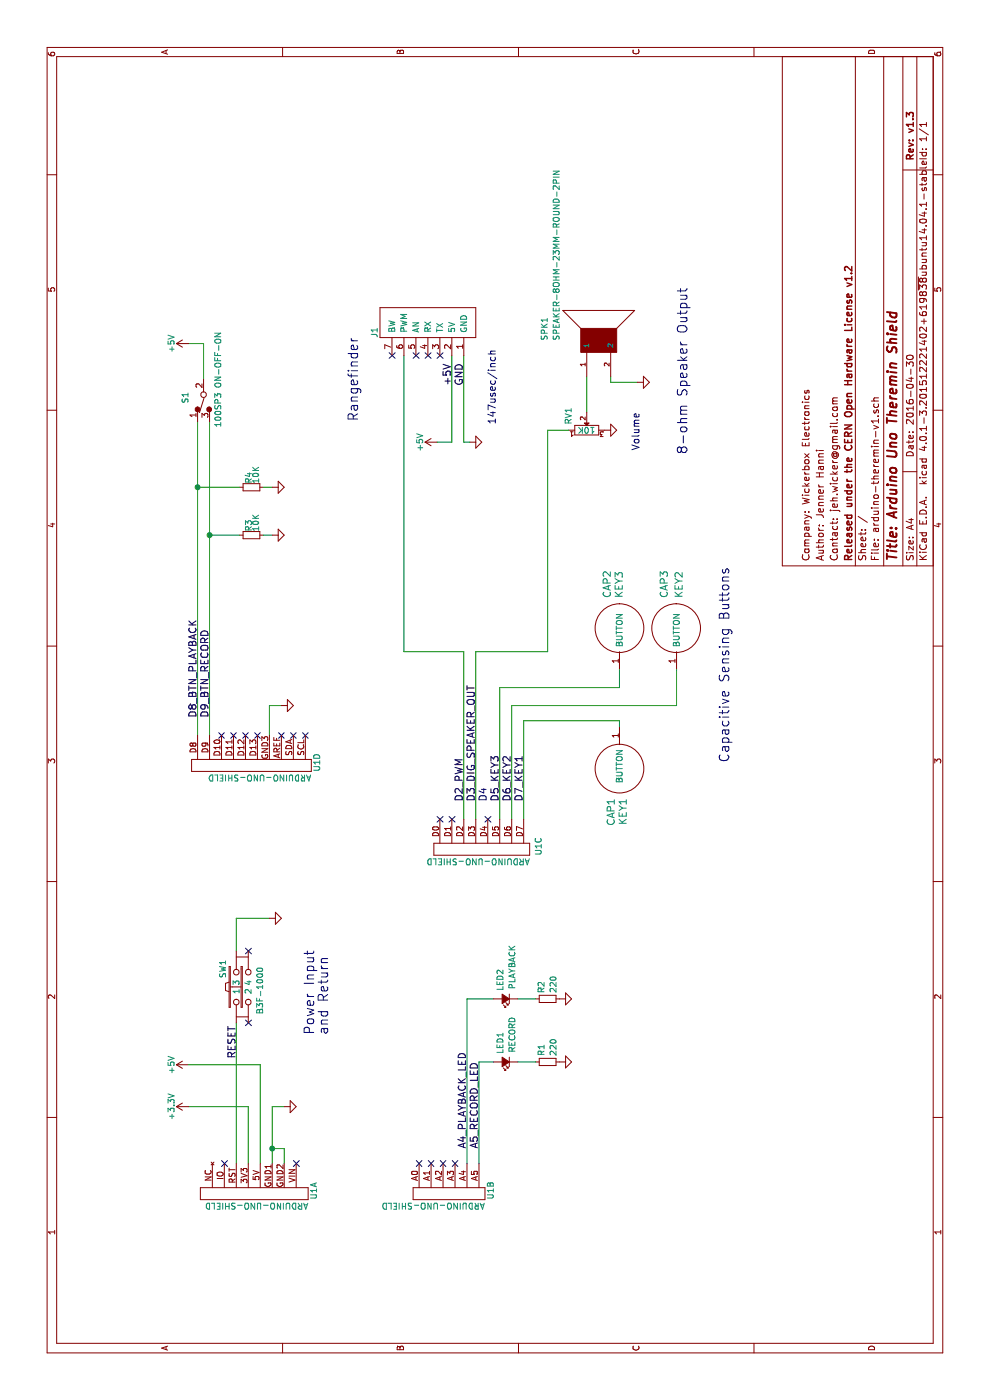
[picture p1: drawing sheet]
EESchema Schematic File Version 2
LIBS:wickerlib
LIBS:arduino-theremin-v1-cache
EELAYER 25 0
EELAYER END
$Descr A4 11693 8268
encoding utf-8
Sheet 1 1
Title "Arduino Uno Theremin Shield"
Date "2016-04-30"
Rev "v1.3"
Comp "Released under the CERN Open Hardware License v1.2"
Comment1 "Contact: jeh.wicker@gmail.com"
Comment2 "Author: Jenner Hanni"
Comment3 "Company: Wickerbox Electronics"
Comment4 ""
$EndDescr
Text Label 3125 1975 2    60   ~ 0
RESET
Text Label 5000 4375 0    60   ~ 0
D7_KEY1
Text Label 5000 4275 0    60   ~ 0
D6_KEY2
Text Label 5700 1750 0    60   ~ 0
D9_BTN_RECORD
Text Label 5700 1650 0    60   ~ 0
D8_BTN_PLAYBACK
Text Label 5000 4175 0    60   ~ 0
D5_KEY3
Text Label 8475 3775 0    60   ~ 0
+5V
Text Label 8475 3875 0    60   ~ 0
GND
$Comp
L CAPSENSE_CIRCLE CAP2
U 1 1
P 6450 5175
F 0 "CAP2" H 6700 5275 60  0000 L CNN
F 1 "KEY3" H 6700 5175 60  0000 L CNN
F 2 "Wickerlib:CAPSENSE-CIRCLE-D10" H 6450 5175 60  0001 C CNN
F 3 "" H 6450 5175 60  0000 C CNN
	1    6450 5175
	1    0    0    -1  
$EndComp
$Comp
L CAPSENSE_CIRCLE CAP3
U 1 1
P 6450 5650
F 0 "CAP3" H 6700 5750 60  0000 L CNN
F 1 "KEY2" H 6700 5625 60  0000 L CNN
F 2 "Wickerlib:CAPSENSE-CIRCLE-D10" H 6450 5650 60  0001 C CNN
F 3 "" H 6450 5650 60  0000 C CNN
	1    6450 5650
	1    0    0    -1  
$EndComp
Text Notes 8150 4150 0    60   ~ 0
147usec/inch
$Comp
L GND #PWR01
U 1 1
P 2450 2375
F 0 "#PWR01" H 2450 2375 30  0001 C CNN
F 1 "GND" H 2450 2305 30  0001 C CNN
F 2 "" H 2450 2375 60  0000 C CNN
F 3 "" H 2450 2375 60  0000 C CNN
	1    2450 2375
	-1   0    0    -1  
$EndComp
$Comp
L CAPSENSE_CIRCLE CAP1
U 1 1
P 5275 5175
F 0 "CAP1" H 5525 5100 60  0000 L CNN
F 1 "KEY1" H 5525 5200 60  0000 L CNN
F 2 "Wickerlib:CAPSENSE-CIRCLE-D10" H 5275 5175 60  0001 C CNN
F 3 "" H 5275 5175 60  0000 C CNN
	1    5275 5175
	-1   0    0    1   
$EndComp
$Comp
L RES-10K-5%-1/4W-TH-CFMINI R3
U 1 1
P 7225 2100
F 0 "R3" H 7255 2120 50  0000 L CNN
F 1 "10K" H 7255 2060 50  0000 L CNN
F 2 "Wickerlib:Resistor_Horizontal_RM7mm" H 7225 2100 50  0001 C CNN
F 3 "" H 7225 2100 50  0000 C CNN
	1    7225 2100
	1    0    0    -1  
$EndComp
$Comp
L RES-10K-5%-1/4W-TH-CFMINI R4
U 1 1
P 7625 2100
F 0 "R4" H 7655 2120 50  0000 L CNN
F 1 "10K" H 7655 2060 50  0000 L CNN
F 2 "Wickerlib:Resistor_Horizontal_RM7mm" H 7625 2100 50  0001 C CNN
F 3 "" H 7625 2100 50  0000 C CNN
	1    7625 2100
	1    0    0    -1  
$EndComp
NoConn ~ 1975 1875
NoConn ~ 1975 2475
NoConn ~ 1975 3700
NoConn ~ 1975 3800
NoConn ~ 1975 3600
NoConn ~ 8725 3275
NoConn ~ 4850 4075
NoConn ~ 8725 3475
NoConn ~ 8725 3575
NoConn ~ 8725 3675
Text Notes 5325 6100 0    79   ~ 0
Capacitive Sensing Buttons
Text Notes 8175 3000 0    79   ~ 0
Rangefinder
Text Notes 3050 2750 0    79   ~ 0
Power Input\nand Return
Text Label 2100 3900 0    60   ~ 0
A4_PLAYBACK_LED
Text Label 2100 4000 0    60   ~ 0
A5_RECORD_LED
Text Notes 5000 4075 0    60   ~ 0
D4\n
Text Label 5000 3875 0    60   ~ 0
D2_PWM
Text Label 5000 3975 0    60   ~ 0
D3_DIG_SPEAKER_OUT
Text Notes 7900 5750 0    79   ~ 0
8-ohm Speaker Output
Text Notes 8250 5350 2    59   ~ 0
Volume\n
NoConn ~ 1975 3500
NoConn ~ 4850 3775
NoConn ~ 4850 3675
NoConn ~ 5550 2350
NoConn ~ 5550 2450
NoConn ~ 5550 2550
NoConn ~ 5550 1850
NoConn ~ 5550 1950
NoConn ~ 5550 2050
NoConn ~ 5550 2150
NoConn ~ 3750 2075
NoConn ~ 3150 2075
$Comp
L +5V #PWR02
U 1 1
P 2800 1575
F 0 "#PWR02" H 2800 1425 50  0001 C CNN
F 1 "+5V" H 2800 1715 50  0000 C CNN
F 2 "" H 2800 1575 50  0000 C CNN
F 3 "" H 2800 1575 50  0000 C CNN
	1    2800 1575
	-1   0    0    -1  
$EndComp
Wire Wire Line
	5550 1750 8175 1750
Wire Wire Line
	5550 1650 8175 1650
Wire Wire Line
	2450 2075 1975 2075
Wire Wire Line
	2800 2175 1975 2175
Wire Wire Line
	1975 1975 3150 1975
Wire Wire Line
	4850 4375 5675 4375
Wire Wire Line
	4850 4275 5800 4275
Wire Wire Line
	4850 4175 5950 4175
Wire Wire Line
	2450 1575 2450 2075
Wire Wire Line
	2800 1575 2800 2175
Wire Wire Line
	1975 2275 2450 2275
Wire Wire Line
	8000 3775 8725 3775
Wire Wire Line
	8000 3875 8725 3875
Wire Wire Line
	8500 5100 8500 5325
Wire Wire Line
	2100 2275 2100 2375
Wire Wire Line
	5675 4375 5675 5175
Wire Wire Line
	5675 5175 5625 5175
Wire Wire Line
	5800 4275 5800 5650
Wire Wire Line
	5800 5650 6100 5650
Wire Wire Line
	6100 5175 5950 5175
Wire Wire Line
	5950 5175 5950 4175
Wire Wire Line
	7625 2200 7625 2275
Wire Wire Line
	7225 2200 7225 2275
Wire Wire Line
	7225 1750 7225 2000
Wire Wire Line
	7625 1650 7625 2000
Connection ~ 7625 1650
Connection ~ 7225 1750
Wire Wire Line
	8825 1700 8825 1575
Wire Wire Line
	2100 2375 1975 2375
Wire Wire Line
	2450 2275 2450 2375
Connection ~ 2100 2275
Wire Wire Line
	1975 3900 3350 3900
Wire Wire Line
	3350 3900 3350 4125
Wire Wire Line
	1975 4000 2825 4000
Wire Wire Line
	2825 4000 2825 4125
Wire Wire Line
	8250 4900 8550 4900
Wire Wire Line
	8550 5100 8500 5100
Wire Wire Line
	8100 4575 8100 4750
Wire Wire Line
	8000 3650 8000 3775
Wire Wire Line
	8000 3875 8000 3925
Wire Wire Line
	5550 2250 5800 2250
Wire Wire Line
	5800 2250 5800 2350
Wire Wire Line
	4850 3875 6250 3875
Wire Wire Line
	8725 3375 6250 3375
Wire Wire Line
	6250 3375 6250 3875
Wire Wire Line
	6250 3975 6250 4575
Wire Wire Line
	6250 4575 8100 4575
Wire Wire Line
	4850 3975 6250 3975
Wire Wire Line
	4025 1975 3750 1975
Wire Wire Line
	4025 1975 4025 2250
Wire Wire Line
	8825 1700 8525 1700
$Comp
L +3.3V #PWR03
U 1 1
P 2450 1575
F 0 "#PWR03" H 2450 1425 50  0001 C CNN
F 1 "+3.3V" H 2450 1715 50  0000 C CNN
F 2 "" H 2450 1575 50  0000 C CNN
F 3 "" H 2450 1575 50  0000 C CNN
	1    2450 1575
	1    0    0    -1  
$EndComp
$Comp
L GND #PWR04
U 1 1
P 4025 2250
F 0 "#PWR04" H 4025 2250 30  0001 C CNN
F 1 "GND" H 4025 2180 30  0001 C CNN
F 2 "" H 4025 2250 60  0000 C CNN
F 3 "" H 4025 2250 60  0000 C CNN
	1    4025 2250
	-1   0    0    -1  
$EndComp
$Comp
L GND #PWR05
U 1 1
P 5800 2350
F 0 "#PWR05" H 5800 2350 30  0001 C CNN
F 1 "GND" H 5800 2280 30  0001 C CNN
F 2 "" H 5800 2350 60  0000 C CNN
F 3 "" H 5800 2350 60  0000 C CNN
	1    5800 2350
	-1   0    0    -1  
$EndComp
$Comp
L GND #PWR06
U 1 1
P 7225 2275
F 0 "#PWR06" H 7225 2275 30  0001 C CNN
F 1 "GND" H 7225 2205 30  0001 C CNN
F 2 "" H 7225 2275 60  0000 C CNN
F 3 "" H 7225 2275 60  0000 C CNN
	1    7225 2275
	-1   0    0    -1  
$EndComp
$Comp
L GND #PWR07
U 1 1
P 7625 2275
F 0 "#PWR07" H 7625 2275 30  0001 C CNN
F 1 "GND" H 7625 2205 30  0001 C CNN
F 2 "" H 7625 2275 60  0000 C CNN
F 3 "" H 7625 2275 60  0000 C CNN
	1    7625 2275
	-1   0    0    -1  
$EndComp
$Comp
L +5V #PWR08
U 1 1
P 8000 3650
F 0 "#PWR08" H 8000 3500 50  0001 C CNN
F 1 "+5V" H 8000 3790 50  0000 C CNN
F 2 "" H 8000 3650 50  0000 C CNN
F 3 "" H 8000 3650 50  0000 C CNN
	1    8000 3650
	-1   0    0    -1  
$EndComp
$Comp
L GND #PWR09
U 1 1
P 8000 3925
F 0 "#PWR09" H 8000 3925 30  0001 C CNN
F 1 "GND" H 8000 3855 30  0001 C CNN
F 2 "" H 8000 3925 60  0000 C CNN
F 3 "" H 8000 3925 60  0000 C CNN
	1    8000 3925
	-1   0    0    -1  
$EndComp
$Comp
L GND #PWR010
U 1 1
P 8100 5050
F 0 "#PWR010" H 8100 5050 30  0001 C CNN
F 1 "GND" H 8100 4980 30  0001 C CNN
F 2 "" H 8100 5050 60  0000 C CNN
F 3 "" H 8100 5050 60  0000 C CNN
	1    8100 5050
	-1   0    0    -1  
$EndComp
$Comp
L GND #PWR011
U 1 1
P 8500 5325
F 0 "#PWR011" H 8500 5325 30  0001 C CNN
F 1 "GND" H 8500 5255 30  0001 C CNN
F 2 "" H 8500 5325 60  0000 C CNN
F 3 "" H 8500 5325 60  0000 C CNN
	1    8500 5325
	-1   0    0    -1  
$EndComp
$Comp
L GND #PWR012
U 1 1
P 2825 4675
F 0 "#PWR012" H 2825 4675 30  0001 C CNN
F 1 "GND" H 2825 4605 30  0001 C CNN
F 2 "" H 2825 4675 60  0000 C CNN
F 3 "" H 2825 4675 60  0000 C CNN
	1    2825 4675
	-1   0    0    -1  
$EndComp
$Comp
L GND #PWR013
U 1 1
P 3350 4675
F 0 "#PWR013" H 3350 4675 30  0001 C CNN
F 1 "GND" H 3350 4605 30  0001 C CNN
F 2 "" H 3350 4675 60  0000 C CNN
F 3 "" H 3350 4675 60  0000 C CNN
	1    3350 4675
	-1   0    0    -1  
$EndComp
$Comp
L ARDUINO-UNO-SHIELD U1
U 2 1
P 1825 3600
F 0 "U1" H 1675 3100 50  0000 L CNN
F 1 "ARDUINO-UNO-SHIELD" V 1625 3150 50  0000 L CNN
F 2 "Wickerlib:ARDU-UNOSHIELD" H 1825 3250 50  0001 C CIN
F 3 "https://www.adafruit.com/products/50" H 1825 3600 5   0001 C CNN
F 4 "ARDU-UNOSHIELD" H 1825 3250 50  0001 C CIN "Package"
F 5 "Arduino" H 1825 3250 50  0001 C CIN "MF_Name"
F 6 "UNO R3" H 1825 3250 50  0001 C CIN "MF_PN"
F 7 "Adafruit" H 1825 3250 50  0001 C CIN "S1_Name"
F 8 "50" H 1825 3250 50  0001 C CIN "S1_PN"
F 9 "ARDUINO UNO R3" H 1825 3250 50  0001 C CIN "Description"
F 10 "Not Verified" H 1825 3250 50  0001 C CIN "Verified"
	2    1825 3600
	1    0    0    -1  
$EndComp
$Comp
L ARDUINO-UNO-SHIELD U1
U 1 1
P 1825 2125
F 0 "U1" H 1675 1625 50  0000 L CNN
F 1 "ARDUINO-UNO-SHIELD" V 1625 1675 50  0000 L CNN
F 2 "Wickerlib:ARDU-UNOSHIELD" H 1825 1775 50  0001 C CIN
F 3 "https://www.adafruit.com/products/50" H 1825 2125 5   0001 C CNN
F 4 "ARDU-UNOSHIELD" H 1825 1775 50  0001 C CIN "Package"
F 5 "Arduino" H 1825 1775 50  0001 C CIN "MF_Name"
F 6 "UNO R3" H 1825 1775 50  0001 C CIN "MF_PN"
F 7 "Adafruit" H 1825 1775 50  0001 C CIN "S1_Name"
F 8 "50" H 1825 1775 50  0001 C CIN "S1_PN"
F 9 "ARDUINO UNO R3" H 1825 1775 50  0001 C CIN "Description"
F 10 "Not Verified" H 1825 1775 50  0001 C CIN "Verified"
	1    1825 2125
	1    0    0    -1  
$EndComp
$Comp
L ARDUINO-UNO-SHIELD U1
U 4 1
P 5400 2150
F 0 "U1" H 5250 1650 50  0000 L CNN
F 1 "ARDUINO-UNO-SHIELD" V 5200 1700 50  0000 L CNN
F 2 "Wickerlib:ARDU-UNOSHIELD" H 5400 1800 50  0001 C CIN
F 3 "https://www.adafruit.com/products/50" H 5400 2150 5   0001 C CNN
F 4 "ARDU-UNOSHIELD" H 5400 1800 50  0001 C CIN "Package"
F 5 "Arduino" H 5400 1800 50  0001 C CIN "MF_Name"
F 6 "UNO R3" H 5400 1800 50  0001 C CIN "MF_PN"
F 7 "Adafruit" H 5400 1800 50  0001 C CIN "S1_Name"
F 8 "50" H 5400 1800 50  0001 C CIN "S1_PN"
F 9 "ARDUINO UNO R3" H 5400 1800 50  0001 C CIN "Description"
F 10 "Not Verified" H 5400 1800 50  0001 C CIN "Verified"
	4    5400 2150
	1    0    0    -1  
$EndComp
$Comp
L ARDUINO-UNO-SHIELD U1
U 3 1
P 4700 3975
F 0 "U1" H 4550 3450 50  0000 L CNN
F 1 "ARDUINO-UNO-SHIELD" V 4500 3525 50  0000 L CNN
F 2 "Wickerlib:ARDU-UNOSHIELD" H 4700 3625 50  0001 C CIN
F 3 "https://www.adafruit.com/products/50" H 4700 3975 5   0001 C CNN
F 4 "ARDU-UNOSHIELD" H 4700 3625 50  0001 C CIN "Package"
F 5 "Arduino" H 4700 3625 50  0001 C CIN "MF_Name"
F 6 "UNO R3" H 4700 3625 50  0001 C CIN "MF_PN"
F 7 "Adafruit" H 4700 3625 50  0001 C CIN "S1_Name"
F 8 "50" H 4700 3625 50  0001 C CIN "S1_PN"
F 9 "ARDUINO UNO R3" H 4700 3625 50  0001 C CIN "Description"
F 10 "Not Verified" H 4700 3625 50  0001 C CIN "Verified"
	3    4700 3975
	1    0    0    -1  
$EndComp
$Comp
L SWITCH-TACT-SPDT-B3F-1000 SW1
U 1 1
P 3450 1975
F 0 "SW1" H 3600 2085 50  0000 C CNN
F 1 "B3F-1000" H 3420 1775 50  0000 C CNN
F 2 "Wickerlib:SW-B3F-10XX" H 3450 1625 50  0001 C CIN
F 3 "http://www.omron.com/ecb/products/pdf/en-b3f.pdf" H 3450 1975 5   0001 C CNN
F 4 "SW-B3F-10XX" H 3450 1625 50  0001 C CIN "Package"
F 5 "Omron" H 3450 1625 50  0001 C CIN "MF_Name"
F 6 "B3F-1000" H 3450 1625 50  0001 C CIN "MF_PN"
F 7 "Digikey" H 3450 1625 50  0001 C CIN "S1_Name"
F 8 "SW400-ND" H 3450 1625 50  0001 C CIN "S1_PN"
F 9 " SWITCH TACTILE SPST-NO 0.05A 24V " H 3450 1625 50  0001 C CIN "Description"
F 10 "Not Verified" H 3450 1625 50  0001 C CIN "Verified"
	1    3450 1975
	1    0    0    -1  
$EndComp
$Comp
L LV-EZ1-RANGEFINDER J1
U 1 1
P 9025 3575
F 0 "J1" H 8875 3125 50  0000 L CNN
F 1 "LV-EZ1-RANGEFINDER" H 8900 4025 50  0001 L CNN
F 2 "Wickerlib:LV_EZ1_Rangefinder" H 9025 3225 50  0001 C CIN
F 3 "" H 9025 3575 5   0001 C CNN
F 4 "LV_EZ1_Rangefinder" H 9025 3225 50  0001 C CIN "Package"
F 5 "Maxbotiz" H 9025 3225 50  0001 C CIN "MF_Name"
F 6 "LV-EZ1" H 9025 3225 50  0001 C CIN "MF_PN"
F 7 "Adafruit" H 9025 3225 50  0001 C CIN "S1_Name"
F 8 "-" H 9025 3225 50  0001 C CIN "S1_PN"
F 9 "LV-EZ1 Rangefinder Breakout Board”" H 9025 3225 50  0001 C CIN "Description"
F 10 "Not Verified" H 9025 3225 50  0001 C CIN "Verified"
	1    9025 3575
	1    0    0    1   
$EndComp
$Comp
L TRIMPOT-10K-3PIN-TH-0.20W-P160KN RV1
U 1 1
P 8100 4900
F 0 "RV1" V 7950 4950 50  0000 L CNN
F 1 "10K" H 8025 4900 50  0000 L CNN
F 2 "Wickerlib:P160-TRIMPOT" H 8100 4550 50  0001 C CIN
F 3 "http://www.bitechnologies.com/pdfs/p160.pdf" H 8100 4900 5   0001 C CNN
F 4 "P160-TRIMPOT" H 8100 4550 50  0001 C CIN "Package"
F 5 "TT Electronics" H 8100 4550 50  0001 C CIN "MF_Name"
F 6 "P160KN-0QC15B10K" H 8100 4550 50  0001 C CIN "MF_PN"
F 7 "Digikey" H 8100 4550 50  0001 C CIN "S1_Name"
F 8 "987-1301-ND" H 8100 4550 50  0001 C CIN "S1_PN"
F 9 "POT 10K OHM 1/5W PLASTIC LINEAR" H 8100 4550 50  0001 C CIN "Description"
F 10 "Not Verified" H 8100 4550 50  0001 C CIN "Verified"
	1    8100 4900
	0    1    1    0   
$EndComp
$Comp
L RES-220-5%-1/4W-TH-CFMINI R1
U 1 1
P 2825 4575
F 0 "R1" H 2875 4625 50  0000 L CNN
F 1 "220" H 2875 4525 50  0000 L CNN
F 2 "Wickerlib:Resistor_Horizontal_RM7mm" H 2825 4225 50  0001 C CIN
F 3 "http://www.seielect.com/catalog/SEI-CF_CFM.pdf" H 2825 4575 5   0001 C CNN
F 4 "Resistor_Horizontal_RM7mm" H 2825 4225 50  0001 C CIN "Package"
F 5 "Stackpole" H 2825 4225 50  0001 C CIN "MF_Name"
F 6 "S220QCT-ND" H 2825 4225 50  0001 C CIN "MF_PN"
F 7 "Digikey" H 2825 4225 50  0001 C CIN "S1_Name"
F 8 "CFM14JT220R" H 2825 4225 50  0001 C CIN "S1_PN"
F 9 "RES 220 OHM 1/4W 5% CF MINI" H 2825 4225 50  0001 C CIN "Description"
F 10 "Not Verified" H 2825 4225 50  0001 C CIN "Verified"
	1    2825 4575
	1    0    0    -1  
$EndComp
$Comp
L RES-220-5%-1/4W-TH-CFMINI R2
U 1 1
P 3350 4575
F 0 "R2" H 3400 4625 50  0000 L CNN
F 1 "220" H 3400 4525 50  0000 L CNN
F 2 "Wickerlib:Resistor_Horizontal_RM7mm" H 3350 4225 50  0001 C CIN
F 3 "http://www.seielect.com/catalog/SEI-CF_CFM.pdf" H 3350 4575 5   0001 C CNN
F 4 "Resistor_Horizontal_RM7mm" H 3350 4225 50  0001 C CIN "Package"
F 5 "Stackpole" H 3350 4225 50  0001 C CIN "MF_Name"
F 6 "S220QCT-ND" H 3350 4225 50  0001 C CIN "MF_PN"
F 7 "Digikey" H 3350 4225 50  0001 C CIN "S1_Name"
F 8 "CFM14JT220R" H 3350 4225 50  0001 C CIN "S1_PN"
F 9 "RES 220 OHM 1/4W 5% CF MINI" H 3350 4225 50  0001 C CIN "Description"
F 10 "Not Verified" H 3350 4225 50  0001 C CIN "Verified"
	1    3350 4575
	1    0    0    -1  
$EndComp
$Comp
L LED-RED-2PIN-TH-MT4118-HR-A LED1
U 1 1
P 2825 4225
F 0 "LED1" V 2875 3975 50  0000 L CNN
F 1 "RECORD" V 2775 3850 50  0000 L CNN
F 2 "Wickerlib:LED-5MM-2PIN" H 2825 3875 50  0001 C CIN
F 3 "http://www.marktechopto.com/products/datasheet/MT4118-HR-A" H 2825 4225 5   0001 C CNN
F 4 "LED-5MMD-2PIN" H 2825 3875 50  0001 C CIN "Package"
F 5 "Marktech Opto" H 2825 3875 50  0001 C CIN "MF_Name"
F 6 "MT4118-HR-A" H 2825 3875 50  0001 C CIN "MF_PN"
F 7 "Digikey" H 2825 3875 50  0001 C CIN "S1_Name"
F 8 "1125-1188-ND" H 2825 3875 50  0001 C CIN "S1_PN"
F 9 "LED RED DIFF 5MM ROUND T/H" H 2825 3875 50  0001 C CIN "Description"
F 10 "Not Verified" H 2825 3875 50  0001 C CIN "Verified"
	1    2825 4225
	0    -1   -1   0   
$EndComp
$Comp
L LED-GREEN-2PIN-TH-MT2118-G-A LED2
U 1 1
P 3350 4225
F 0 "LED2" V 3400 3975 50  0000 L CNN
F 1 "PLAYBACK" V 3300 3775 50  0000 L CNN
F 2 "Wickerlib:LED-5MM-2PIN" H 3350 3875 50  0001 C CIN
F 3 "http://www.marktechopto.com/products/datasheet/MT2118-G-A" H 3350 4225 5   0001 C CNN
F 4 "LED-5MMD-2PIN" H 3350 3875 50  0001 C CIN "Package"
F 5 "Marktech Opto" H 3350 3875 50  0001 C CIN "MF_Name"
F 6 "MT2118-G-A" H 3350 3875 50  0001 C CIN "MF_PN"
F 7 "Digikey" H 3350 3875 50  0001 C CIN "S1_Name"
F 8 "1125-1184-ND" H 3350 3875 50  0001 C CIN "S1_PN"
F 9 "LED GRN DIFF 5MM ROUND T/H" H 3350 3875 50  0001 C CIN "Description"
F 10 "Not Verified" H 3350 3875 50  0001 C CIN "Verified"
	1    3350 4225
	0    -1   -1   0   
$EndComp
Wire Wire Line
	3350 4325 3350 4475
Wire Wire Line
	2825 4325 2825 4475
$Comp
L SWITCH-TOGGLE-SPDT-5A-120V S1
U 1 1
P 8275 1800
F 0 "S1" V 8025 1850 50  0000 L CNN
F 1 "100SP3 ON-OFF-ON" V 8300 1650 50  0000 L CNN
F 2 "Wickerlib:SW-100SP3" H 8275 1450 50  0001 C CIN
F 3 "https://www.e-switch.com/system/asset/product_line/data_sheet/129/100.pdf" H 8275 1800 5   0001 C CNN
F 4 "SWITCH-100SP3" H 8275 1450 50  0001 C CIN "Package"
F 5 "E-Switch" H 8275 1450 50  0001 C CIN "MF_Name"
F 6 "100SP3T1B1M2QEH" H 8275 1450 50  0001 C CIN "MF_PN"
F 7 "Digikey" H 8275 1450 50  0001 C CIN "S1_Name"
F 8 "EG2377-ND" H 8275 1450 50  0001 C CIN "S1_PN"
F 9 "SWITCH TOGGLE SPDT 5A 120V" H 8275 1450 50  0001 C CIN "Description"
F 10 "Not Verified" H 8275 1450 50  0001 C CIN "Verified"
	1    8275 1800
	0    1    1    0   
$EndComp
$Comp
L SPEAKER-8OHM-23MM-ROUND-2PIN SPK1
U 1 1
P 8850 5000
F 0 "SPK1" H 8750 4800 50  0000 L CNN
F 1 "8 OHM" H 8750 4725 50  0000 L CNN
F 2 "Wickerlib:OSTVN02A150" H 8850 4650 50  0001 C CIN
F 3 "http://www.mallory-sonalert.com/specifications/PSR-23F08S-JQ.PDF" H 8850 5000 5   0001 C CNN
F 4 "OSTVN02A150" H 8850 4650 50  0001 C CIN "Package"
F 5 "Mallory Sonalert" H 8850 4650 50  0001 C CIN "MF_Name"
F 6 "PSR-23F08S-JQ" H 8850 4650 50  0001 C CIN "MF_PN"
F 7 "Digikey" H 8850 4650 50  0001 C CIN "S1_Name"
F 8 "458-1124-ND" H 8850 4650 50  0001 C CIN "S1_PN"
F 9 "SPEAKER 8 OHM .25W 23MM ROUND" H 8850 4650 50  0001 C CIN "Description"
F 10 "Not Verified" H 8850 4650 50  0001 C CIN "Verified"
	1    8850 5000
	1    0    0    -1  
$EndComp
$Comp
L +5V #PWR014
U 1 1
P 8825 1575
F 0 "#PWR014" H 8825 1425 50  0001 C CNN
F 1 "+5V" H 8825 1715 50  0000 C CNN
F 2 "" H 8825 1575 50  0000 C CNN
F 3 "" H 8825 1575 50  0000 C CNN
	1    8825 1575
	1    0    0    -1  
$EndComp
Text Notes 5225 5225 0    79   ~ 0
A
Text Notes 6400 5700 0    79   ~ 0
C
Text Notes 6425 5225 0    79   ~ 0
F
$EndSCHEMATC
